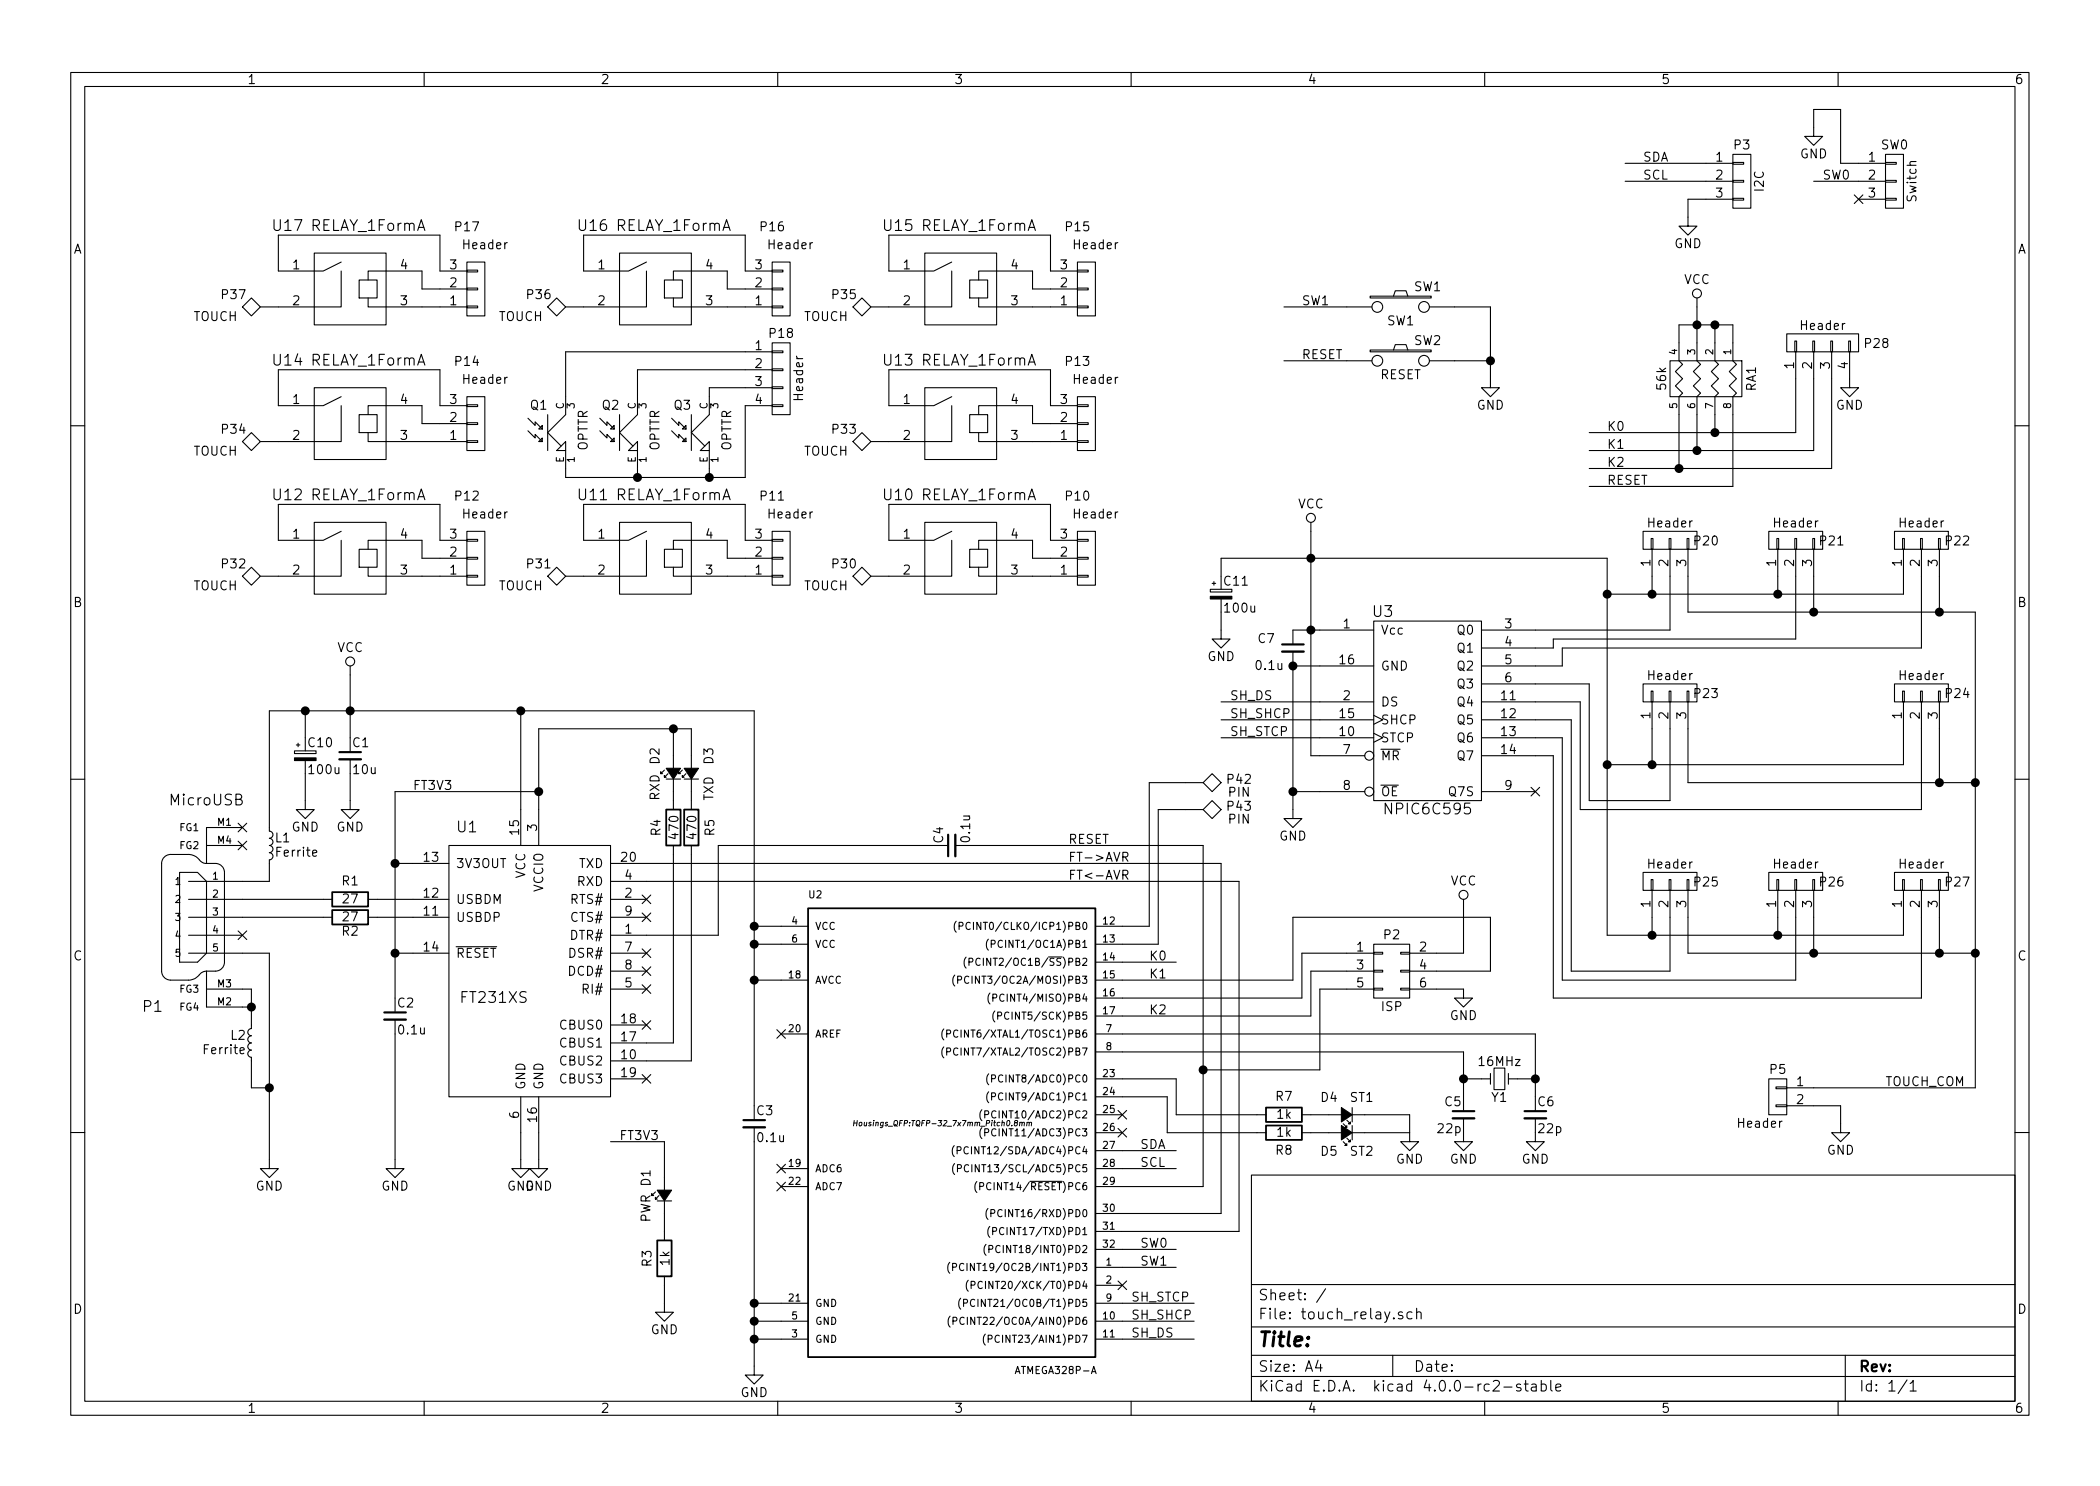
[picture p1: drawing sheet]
EESchema Schematic File Version 2
LIBS:power
LIBS:device
LIBS:transistors
LIBS:conn
LIBS:linear
LIBS:regul
LIBS:74xx
LIBS:cmos4000
LIBS:adc-dac
LIBS:memory
LIBS:xilinx
LIBS:microcontrollers
LIBS:dsp
LIBS:microchip
LIBS:analog_switches
LIBS:motorola
LIBS:texas
LIBS:intel
LIBS:audio
LIBS:interface
LIBS:digital-audio
LIBS:philips
LIBS:display
LIBS:cypress
LIBS:siliconi
LIBS:opto
LIBS:atmel
LIBS:contrib
LIBS:valves
LIBS:q61
LIBS:touch_relay-cache
EELAYER 25 0
EELAYER END
$Descr A4 11693 8268
encoding utf-8
Sheet 1 1
Title ""
Date ""
Rev ""
Comp ""
Comment1 ""
Comment2 ""
Comment3 ""
Comment4 ""
$EndDescr
$Comp
L RELAY_1FormA U17
U 1 1
P 1950 1600
F 0 "U17" H 1600 1950 60  0000 C CNN
F 1 "RELAY_1FormA" H 2050 1950 60  0000 C CNN
F 2 "Relays_ThroughHole:Relay_SPST_Schrack-RP-II-1_RM3-5mm" H 2100 1600 60  0001 C CNN
F 3 "" H 2100 1600 60  0000 C CNN
	1    1950 1600
	1    0    0    -1  
$EndComp
$Comp
L TST P37
U 1 1
P 1550 1700
F 0 "P37" V 1650 1950 50  0000 C BNN
F 1 "TOUCH" V 1500 2050 50  0000 C CNN
F 2 "SMD_Packages:1Pin" H 1550 1700 60  0001 C CNN
F 3 "" H 1550 1700 60  0000 C CNN
	1    1550 1700
	0    -1   -1   0   
$EndComp
$Comp
L OPTO_NPN Q1
U 1 1
P 3050 2400
F 0 "Q1" H 2950 2550 50  0000 L CNN
F 1 "OPTTR" V 3250 2300 50  0000 L CNN
F 2 "SMD_Packages:SMD-1210_Pol" H 3050 2400 60  0001 C CNN
F 3 "" H 3050 2400 60  0000 C CNN
	1    3050 2400
	1    0    0    -1  
$EndComp
$Comp
L CONN_01X03 P17
U 1 1
P 2650 1600
F 0 "P17" H 2600 1250 50  0000 C CNN
F 1 "Header" H 2700 1350 50  0000 C CNN
F 2 "Pin_Headers:Pin_Header_Straight_1x03" H 2650 1600 60  0001 C CNN
F 3 "" H 2650 1600 60  0000 C CNN
	1    2650 1600
	1    0    0    1   
$EndComp
$Comp
L RELAY_1FormA U14
U 1 1
P 1950 2350
F 0 "U14" H 1600 2700 60  0000 C CNN
F 1 "RELAY_1FormA" H 2050 2700 60  0000 C CNN
F 2 "Relays_ThroughHole:Relay_SPST_Schrack-RP-II-1_RM3-5mm" H 2100 2350 60  0001 C CNN
F 3 "" H 2100 2350 60  0000 C CNN
	1    1950 2350
	1    0    0    -1  
$EndComp
$Comp
L TST P34
U 1 1
P 1550 2450
F 0 "P34" V 1650 2700 50  0000 C BNN
F 1 "TOUCH" V 1500 2800 50  0000 C CNN
F 2 "SMD_Packages:1Pin" H 1550 2450 60  0001 C CNN
F 3 "" H 1550 2450 60  0000 C CNN
	1    1550 2450
	0    -1   -1   0   
$EndComp
$Comp
L CONN_01X03 P14
U 1 1
P 2650 2350
F 0 "P14" H 2600 2000 50  0000 C CNN
F 1 "Header" H 2700 2100 50  0000 C CNN
F 2 "Pin_Headers:Pin_Header_Straight_1x03" H 2650 2350 60  0001 C CNN
F 3 "" H 2650 2350 60  0000 C CNN
	1    2650 2350
	1    0    0    1   
$EndComp
$Comp
L RELAY_1FormA U12
U 1 1
P 1950 3100
F 0 "U12" H 1600 3450 60  0000 C CNN
F 1 "RELAY_1FormA" H 2050 3450 60  0000 C CNN
F 2 "Relays_ThroughHole:Relay_SPST_Schrack-RP-II-1_RM3-5mm" H 2100 3100 60  0001 C CNN
F 3 "" H 2100 3100 60  0000 C CNN
	1    1950 3100
	1    0    0    -1  
$EndComp
$Comp
L TST P32
U 1 1
P 1550 3200
F 0 "P32" V 1650 3450 50  0000 C BNN
F 1 "TOUCH" V 1500 3550 50  0000 C CNN
F 2 "SMD_Packages:1Pin" H 1550 3200 60  0001 C CNN
F 3 "" H 1550 3200 60  0000 C CNN
	1    1550 3200
	0    -1   -1   0   
$EndComp
$Comp
L CONN_01X03 P12
U 1 1
P 2650 3100
F 0 "P12" H 2600 2750 50  0000 C CNN
F 1 "Header" H 2700 2850 50  0000 C CNN
F 2 "Pin_Headers:Pin_Header_Straight_1x03" H 2650 3100 60  0001 C CNN
F 3 "" H 2650 3100 60  0000 C CNN
	1    2650 3100
	1    0    0    1   
$EndComp
$Comp
L RELAY_1FormA U15
U 1 1
P 5350 1600
F 0 "U15" H 5000 1950 60  0000 C CNN
F 1 "RELAY_1FormA" H 5450 1950 60  0000 C CNN
F 2 "Relays_ThroughHole:Relay_SPST_Schrack-RP-II-1_RM3-5mm" H 5500 1600 60  0001 C CNN
F 3 "" H 5500 1600 60  0000 C CNN
	1    5350 1600
	1    0    0    -1  
$EndComp
$Comp
L TST P35
U 1 1
P 4950 1700
F 0 "P35" V 5050 1950 50  0000 C BNN
F 1 "TOUCH" V 4900 2050 50  0000 C CNN
F 2 "SMD_Packages:1Pin" H 4950 1700 60  0001 C CNN
F 3 "" H 4950 1700 60  0000 C CNN
	1    4950 1700
	0    -1   -1   0   
$EndComp
$Comp
L CONN_01X03 P15
U 1 1
P 6050 1600
F 0 "P15" H 6000 1250 50  0000 C CNN
F 1 "Header" H 6100 1350 50  0000 C CNN
F 2 "Pin_Headers:Pin_Header_Straight_1x03" H 6050 1600 60  0001 C CNN
F 3 "" H 6050 1600 60  0000 C CNN
	1    6050 1600
	1    0    0    1   
$EndComp
$Comp
L RELAY_1FormA U13
U 1 1
P 5350 2350
F 0 "U13" H 5000 2700 60  0000 C CNN
F 1 "RELAY_1FormA" H 5450 2700 60  0000 C CNN
F 2 "Relays_ThroughHole:Relay_SPST_Schrack-RP-II-1_RM3-5mm" H 5500 2350 60  0001 C CNN
F 3 "" H 5500 2350 60  0000 C CNN
	1    5350 2350
	1    0    0    -1  
$EndComp
$Comp
L TST P33
U 1 1
P 4950 2450
F 0 "P33" V 5050 2700 50  0000 C BNN
F 1 "TOUCH" V 4900 2800 50  0000 C CNN
F 2 "SMD_Packages:1Pin" H 4950 2450 60  0001 C CNN
F 3 "" H 4950 2450 60  0000 C CNN
	1    4950 2450
	0    -1   -1   0   
$EndComp
$Comp
L CONN_01X03 P13
U 1 1
P 6050 2350
F 0 "P13" H 6000 2000 50  0000 C CNN
F 1 "Header" H 6100 2100 50  0000 C CNN
F 2 "Pin_Headers:Pin_Header_Straight_1x03" H 6050 2350 60  0001 C CNN
F 3 "" H 6050 2350 60  0000 C CNN
	1    6050 2350
	1    0    0    1   
$EndComp
$Comp
L RELAY_1FormA U10
U 1 1
P 5350 3100
F 0 "U10" H 5000 3450 60  0000 C CNN
F 1 "RELAY_1FormA" H 5450 3450 60  0000 C CNN
F 2 "Relays_ThroughHole:Relay_SPST_Schrack-RP-II-1_RM3-5mm" H 5500 3100 60  0001 C CNN
F 3 "" H 5500 3100 60  0000 C CNN
	1    5350 3100
	1    0    0    -1  
$EndComp
$Comp
L TST P30
U 1 1
P 4950 3200
F 0 "P30" V 5050 3450 50  0000 C BNN
F 1 "TOUCH" V 4900 3550 50  0000 C CNN
F 2 "SMD_Packages:1Pin" H 4950 3200 60  0001 C CNN
F 3 "" H 4950 3200 60  0000 C CNN
	1    4950 3200
	0    -1   -1   0   
$EndComp
$Comp
L CONN_01X03 P10
U 1 1
P 6050 3100
F 0 "P10" H 6000 2750 50  0000 C CNN
F 1 "Header" H 6100 2850 50  0000 C CNN
F 2 "Pin_Headers:Pin_Header_Straight_1x03" H 6050 3100 60  0001 C CNN
F 3 "" H 6050 3100 60  0000 C CNN
	1    6050 3100
	1    0    0    1   
$EndComp
$Comp
L RELAY_1FormA U16
U 1 1
P 3650 1600
F 0 "U16" H 3300 1950 60  0000 C CNN
F 1 "RELAY_1FormA" H 3750 1950 60  0000 C CNN
F 2 "Relays_ThroughHole:Relay_SPST_Schrack-RP-II-1_RM3-5mm" H 3800 1600 60  0001 C CNN
F 3 "" H 3800 1600 60  0000 C CNN
	1    3650 1600
	1    0    0    -1  
$EndComp
$Comp
L TST P36
U 1 1
P 3250 1700
F 0 "P36" V 3350 1950 50  0000 C BNN
F 1 "TOUCH" V 3200 2050 50  0000 C CNN
F 2 "SMD_Packages:1Pin" H 3250 1700 60  0001 C CNN
F 3 "" H 3250 1700 60  0000 C CNN
	1    3250 1700
	0    -1   -1   0   
$EndComp
$Comp
L CONN_01X03 P16
U 1 1
P 4350 1600
F 0 "P16" H 4300 1250 50  0000 C CNN
F 1 "Header" H 4400 1350 50  0000 C CNN
F 2 "Pin_Headers:Pin_Header_Straight_1x03" H 4350 1600 60  0001 C CNN
F 3 "" H 4350 1600 60  0000 C CNN
	1    4350 1600
	1    0    0    1   
$EndComp
$Comp
L RELAY_1FormA U11
U 1 1
P 3650 3100
F 0 "U11" H 3300 3450 60  0000 C CNN
F 1 "RELAY_1FormA" H 3750 3450 60  0000 C CNN
F 2 "Relays_ThroughHole:Relay_SPST_Schrack-RP-II-1_RM3-5mm" H 3800 3100 60  0001 C CNN
F 3 "" H 3800 3100 60  0000 C CNN
	1    3650 3100
	1    0    0    -1  
$EndComp
$Comp
L TST P31
U 1 1
P 3250 3200
F 0 "P31" V 3350 3450 50  0000 C BNN
F 1 "TOUCH" V 3200 3550 50  0000 C CNN
F 2 "SMD_Packages:1Pin" H 3250 3200 60  0001 C CNN
F 3 "" H 3250 3200 60  0000 C CNN
	1    3250 3200
	0    -1   -1   0   
$EndComp
$Comp
L CONN_01X03 P11
U 1 1
P 4350 3100
F 0 "P11" H 4300 2750 50  0000 C CNN
F 1 "Header" H 4400 2850 50  0000 C CNN
F 2 "Pin_Headers:Pin_Header_Straight_1x03" H 4350 3100 60  0001 C CNN
F 3 "" H 4350 3100 60  0000 C CNN
	1    4350 3100
	1    0    0    1   
$EndComp
$Comp
L OPTO_NPN Q2
U 1 1
P 3450 2400
F 0 "Q2" H 3350 2550 50  0000 L CNN
F 1 "OPTTR" V 3650 2300 50  0000 L CNN
F 2 "SMD_Packages:SMD-1210_Pol" H 3450 2400 60  0001 C CNN
F 3 "" H 3450 2400 60  0000 C CNN
	1    3450 2400
	1    0    0    -1  
$EndComp
$Comp
L CONN_01X03 P20
U 1 1
P 9300 3000
F 0 "P20" V 9300 2800 50  0000 C CNN
F 1 "Header" V 9400 3000 50  0000 C CNN
F 2 "Pin_Headers:Pin_Header_Straight_1x03" H 9300 3000 60  0001 C CNN
F 3 "" H 9300 3000 60  0000 C CNN
	1    9300 3000
	0    -1   -1   0   
$EndComp
$Comp
L CONN_01X03 P21
U 1 1
P 10000 3000
F 0 "P21" V 10000 2800 50  0000 C CNN
F 1 "Header" V 10100 3000 50  0000 C CNN
F 2 "Pin_Headers:Pin_Header_Straight_1x03" H 10000 3000 60  0001 C CNN
F 3 "" H 10000 3000 60  0000 C CNN
	1    10000 3000
	0    -1   -1   0   
$EndComp
$Comp
L CONN_01X03 P22
U 1 1
P 10700 3000
F 0 "P22" V 10700 2800 50  0000 C CNN
F 1 "Header" V 10800 3000 50  0000 C CNN
F 2 "Pin_Headers:Pin_Header_Straight_1x03" H 10700 3000 60  0001 C CNN
F 3 "" H 10700 3000 60  0000 C CNN
	1    10700 3000
	0    -1   -1   0   
$EndComp
$Comp
L CONN_01X03 P23
U 1 1
P 9300 3850
F 0 "P23" V 9300 3650 50  0000 C CNN
F 1 "Header" V 9400 3850 50  0000 C CNN
F 2 "Pin_Headers:Pin_Header_Straight_1x03" H 9300 3850 60  0001 C CNN
F 3 "" H 9300 3850 60  0000 C CNN
	1    9300 3850
	0    -1   -1   0   
$EndComp
$Comp
L CONN_01X03 P24
U 1 1
P 10700 3850
F 0 "P24" V 10700 3650 50  0000 C CNN
F 1 "Header" V 10800 3850 50  0000 C CNN
F 2 "Pin_Headers:Pin_Header_Straight_1x03" H 10700 3850 60  0001 C CNN
F 3 "" H 10700 3850 60  0000 C CNN
	1    10700 3850
	0    -1   -1   0   
$EndComp
$Comp
L CONN_01X03 P25
U 1 1
P 9300 4900
F 0 "P25" V 9300 4700 50  0000 C CNN
F 1 "Header" V 9400 4900 50  0000 C CNN
F 2 "Pin_Headers:Pin_Header_Straight_1x03" H 9300 4900 60  0001 C CNN
F 3 "" H 9300 4900 60  0000 C CNN
	1    9300 4900
	0    -1   -1   0   
$EndComp
$Comp
L CONN_01X03 P26
U 1 1
P 10000 4900
F 0 "P26" V 10000 4700 50  0000 C CNN
F 1 "Header" V 10100 4900 50  0000 C CNN
F 2 "Pin_Headers:Pin_Header_Straight_1x03" H 10000 4900 60  0001 C CNN
F 3 "" H 10000 4900 60  0000 C CNN
	1    10000 4900
	0    -1   -1   0   
$EndComp
$Comp
L CONN_01X03 P27
U 1 1
P 10700 4900
F 0 "P27" V 10700 4700 50  0000 C CNN
F 1 "Header" V 10800 4900 50  0000 C CNN
F 2 "Pin_Headers:Pin_Header_Straight_1x03" H 10700 4900 60  0001 C CNN
F 3 "" H 10700 4900 60  0000 C CNN
	1    10700 4900
	0    -1   -1   0   
$EndComp
$Comp
L ATMEGA328P-A U2
U 1 1
P 5250 6250
F 0 "U2" H 4500 7500 40  0000 L BNN
F 1 "ATMEGA328P-A" H 5650 4850 40  0000 L BNN
F 2 "Housings_QFP:TQFP-32_7x7mm_Pitch0.8mm" H 5250 6250 30  0000 C CIN
F 3 "" H 5250 6250 60  0000 C CNN
	1    5250 6250
	1    0    0    -1  
$EndComp
$Comp
L FT231XS U1
U 1 1
P 2950 5400
F 0 "U1" H 2600 6200 60  0000 C CNN
F 1 "FT231XS" H 2750 5250 60  0000 C CNN
F 2 "q61:SSOP-20_4.0x8.5mm_Pitch0.635mm" H 3050 5400 60  0001 C CNN
F 3 "" H 3050 5400 60  0000 C CNN
	1    2950 5400
	1    0    0    -1  
$EndComp
$Comp
L W-MICRO-USB-FG P1
U 1 1
P 1150 5100
F 0 "P1" H 1450 4600 60  0000 C CNN
F 1 "MicroUSB" H 1150 5750 60  0000 C CNN
F 2 "Connect:USB_Micro-B" H 1150 5100 60  0001 C CNN
F 3 "" H 1150 5100 60  0000 C CNN
	1    1150 5100
	-1   0    0    -1  
$EndComp
$Comp
L R R1
U 1 1
P 1950 5000
F 0 "R1" V 1850 5000 50  0000 C CNN
F 1 "27" V 1950 5000 50  0000 C CNN
F 2 "Resistors_SMD:R_0603_HandSoldering" V 1880 5000 30  0001 C CNN
F 3 "" H 1950 5000 30  0000 C CNN
	1    1950 5000
	0    1    1    0   
$EndComp
$Comp
L R R2
U 1 1
P 1950 5100
F 0 "R2" V 2030 5100 50  0000 C CNN
F 1 "27" V 1950 5100 50  0000 C CNN
F 2 "Resistors_SMD:R_0603_HandSoldering" V 1880 5100 30  0001 C CNN
F 3 "" H 1950 5100 30  0000 C CNN
	1    1950 5100
	0    1    1    0   
$EndComp
$Comp
L L_Small L1
U 1 1
P 1500 4700
F 0 "L1" H 1530 4740 50  0000 L CNN
F 1 "Ferrite" H 1530 4660 50  0000 L CNN
F 2 "Resistors_SMD:R_0805_HandSoldering" H 1500 4700 60  0001 C CNN
F 3 "" H 1500 4700 60  0000 C CNN
	1    1500 4700
	1    0    0    -1  
$EndComp
$Comp
L GND #PWR01
U 1 1
P 1500 6450
F 0 "#PWR01" H 1500 6200 50  0001 C CNN
F 1 "GND" H 1500 6300 50  0000 C CNN
F 2 "" H 1500 6450 60  0000 C CNN
F 3 "" H 1500 6450 60  0000 C CNN
	1    1500 6450
	1    0    0    -1  
$EndComp
$Comp
L GND #PWR02
U 1 1
P 2900 6450
F 0 "#PWR02" H 2900 6200 50  0001 C CNN
F 1 "GND" H 2900 6300 50  0000 C CNN
F 2 "" H 2900 6450 60  0000 C CNN
F 3 "" H 2900 6450 60  0000 C CNN
	1    2900 6450
	1    0    0    -1  
$EndComp
$Comp
L GND #PWR03
U 1 1
P 3000 6450
F 0 "#PWR03" H 3000 6200 50  0001 C CNN
F 1 "GND" H 3000 6300 50  0000 C CNN
F 2 "" H 3000 6450 60  0000 C CNN
F 3 "" H 3000 6450 60  0000 C CNN
	1    3000 6450
	1    0    0    -1  
$EndComp
$Comp
L GND #PWR04
U 1 1
P 2200 6450
F 0 "#PWR04" H 2200 6200 50  0001 C CNN
F 1 "GND" H 2200 6300 50  0000 C CNN
F 2 "" H 2200 6450 60  0000 C CNN
F 3 "" H 2200 6450 60  0000 C CNN
	1    2200 6450
	1    0    0    -1  
$EndComp
$Comp
L C_Small C2
U 1 1
P 2200 5650
F 0 "C2" H 2210 5720 50  0000 L CNN
F 1 "0.1u" H 2210 5570 50  0000 L CNN
F 2 "Capacitors_SMD:C_0603_HandSoldering" H 2200 5650 60  0001 C CNN
F 3 "" H 2200 5650 60  0000 C CNN
	1    2200 5650
	1    0    0    -1  
$EndComp
$Comp
L C_Small C1
U 1 1
P 1950 4200
F 0 "C1" H 1960 4270 50  0000 L CNN
F 1 "10u" H 1960 4120 50  0000 L CNN
F 2 "Capacitors_SMD:C_1206_HandSoldering" H 1950 4200 60  0001 C CNN
F 3 "" H 1950 4200 60  0000 C CNN
	1    1950 4200
	1    0    0    -1  
$EndComp
$Comp
L GND #PWR05
U 1 1
P 1950 4450
F 0 "#PWR05" H 1950 4200 50  0001 C CNN
F 1 "GND" H 1950 4300 50  0000 C CNN
F 2 "" H 1950 4450 60  0000 C CNN
F 3 "" H 1950 4450 60  0000 C CNN
	1    1950 4450
	1    0    0    -1  
$EndComp
$Comp
L C_Small C4
U 1 1
P 5300 4700
F 0 "C4" H 5310 4770 50  0000 L CNN
F 1 "0.1u" H 5310 4620 50  0000 L CNN
F 2 "Capacitors_SMD:C_0603_HandSoldering" H 5300 4700 60  0001 C CNN
F 3 "" H 5300 4700 60  0000 C CNN
	1    5300 4700
	0    -1   -1   0   
$EndComp
$Comp
L GND #PWR06
U 1 1
P 4200 7600
F 0 "#PWR06" H 4200 7350 50  0001 C CNN
F 1 "GND" H 4200 7450 50  0000 C CNN
F 2 "" H 4200 7600 60  0000 C CNN
F 3 "" H 4200 7600 60  0000 C CNN
	1    4200 7600
	1    0    0    -1  
$EndComp
$Comp
L C_Small C3
U 1 1
P 4200 6250
F 0 "C3" H 4210 6320 50  0000 L CNN
F 1 "0.1u" H 4210 6170 50  0000 L CNN
F 2 "Capacitors_SMD:C_0603_HandSoldering" H 4200 6250 60  0001 C CNN
F 3 "" H 4200 6250 60  0000 C CNN
	1    4200 6250
	1    0    0    -1  
$EndComp
$Comp
L GND #PWR07
U 1 1
P 10300 2100
F 0 "#PWR07" H 10300 1850 50  0001 C CNN
F 1 "GND" H 10300 1950 50  0000 C CNN
F 2 "" H 10300 2100 60  0000 C CNN
F 3 "" H 10300 2100 60  0000 C CNN
	1    10300 2100
	1    0    0    -1  
$EndComp
$Comp
L GND #PWR08
U 1 1
P 10250 6250
F 0 "#PWR08" H 10250 6000 50  0001 C CNN
F 1 "GND" H 10250 6100 50  0000 C CNN
F 2 "" H 10250 6250 60  0000 C CNN
F 3 "" H 10250 6250 60  0000 C CNN
	1    10250 6250
	1    0    0    -1  
$EndComp
Text Label 10500 6050 0    50   ~ 0
TOUCH_COM
$Comp
L CONN_01X02 P5
U 1 1
P 9900 6100
F 0 "P5" H 9900 6250 50  0000 C CNN
F 1 "Header" H 10000 5950 50  0000 C CNN
F 2 "Pin_Headers:Pin_Header_Straight_2x01" H 9900 6100 60  0001 C CNN
F 3 "" H 9900 6100 60  0000 C CNN
	1    9900 6100
	-1   0    0    -1  
$EndComp
Text Label 8950 2400 0    50   ~ 0
K0
Text Label 8950 2500 0    50   ~ 0
K1
$Comp
L Crystal_Small Y1
U 1 1
P 8350 6000
F 0 "Y1" H 8350 6100 50  0000 C CNN
F 1 "16MHz" H 8350 5900 50  0000 C CNN
F 2 "Pin_Headers:Pin_Header_Straight_2x01" H 8350 6000 60  0001 C CNN
F 3 "" H 8350 6000 60  0000 C CNN
	1    8350 6000
	-1   0    0    1   
$EndComp
$Comp
L C_Small C5
U 1 1
P 8150 6200
F 0 "C5" H 8160 6270 50  0000 L CNN
F 1 "22p" H 8160 6120 50  0000 L CNN
F 2 "Capacitors_SMD:C_0603_HandSoldering" H 8150 6200 60  0001 C CNN
F 3 "" H 8150 6200 60  0000 C CNN
	1    8150 6200
	-1   0    0    -1  
$EndComp
$Comp
L C_Small C6
U 1 1
P 8550 6200
F 0 "C6" H 8560 6270 50  0000 L CNN
F 1 "22p" H 8560 6120 50  0000 L CNN
F 2 "Capacitors_SMD:C_0603_HandSoldering" H 8550 6200 60  0001 C CNN
F 3 "" H 8550 6200 60  0000 C CNN
	1    8550 6200
	1    0    0    -1  
$EndComp
$Comp
L GND #PWR09
U 1 1
P 8150 6300
F 0 "#PWR09" H 8150 6050 50  0001 C CNN
F 1 "GND" H 8150 6150 50  0000 C CNN
F 2 "" H 8150 6300 60  0000 C CNN
F 3 "" H 8150 6300 60  0000 C CNN
	1    8150 6300
	1    0    0    -1  
$EndComp
$Comp
L GND #PWR010
U 1 1
P 8550 6300
F 0 "#PWR010" H 8550 6050 50  0001 C CNN
F 1 "GND" H 8550 6150 50  0000 C CNN
F 2 "" H 8550 6300 60  0000 C CNN
F 3 "" H 8550 6300 60  0000 C CNN
	1    8550 6300
	1    0    0    -1  
$EndComp
$Comp
L CONN_02X03 P2
U 1 1
P 7750 5400
F 0 "P2" H 7750 5600 50  0000 C CNN
F 1 "ISP" H 7750 5200 50  0000 C CNN
F 2 "Pin_Headers:Pin_Header_Straight_2x03" H 7750 4200 60  0001 C CNN
F 3 "" H 7750 4200 60  0000 C CNN
	1    7750 5400
	1    0    0    -1  
$EndComp
$Comp
L VCC #PWR011
U 1 1
P 1950 3750
F 0 "#PWR011" H 1950 3600 50  0001 C CNN
F 1 "VCC" H 1950 3900 50  0000 C CNN
F 2 "" H 1950 3750 60  0000 C CNN
F 3 "" H 1950 3750 60  0000 C CNN
	1    1950 3750
	1    0    0    -1  
$EndComp
$Comp
L VCC #PWR012
U 1 1
P 8150 5050
F 0 "#PWR012" H 8150 4900 50  0001 C CNN
F 1 "VCC" H 8150 5200 50  0000 C CNN
F 2 "" H 8150 5050 60  0000 C CNN
F 3 "" H 8150 5050 60  0000 C CNN
	1    8150 5050
	1    0    0    -1  
$EndComp
$Comp
L GND #PWR013
U 1 1
P 8150 5500
F 0 "#PWR013" H 8150 5250 50  0001 C CNN
F 1 "GND" H 8150 5350 50  0000 C CNN
F 2 "" H 8150 5500 60  0000 C CNN
F 3 "" H 8150 5500 60  0000 C CNN
	1    8150 5500
	1    0    0    -1  
$EndComp
Text Label 6350 6950 0    50   ~ 0
SW0
$Comp
L CONN_01X03 SW0
U 1 1
P 10550 1000
F 0 "SW0" H 10550 1200 50  0000 C CNN
F 1 "Switch" V 10650 1000 50  0000 C CNN
F 2 "Pin_Headers:Pin_Header_Straight_1x03" H 10550 1000 60  0001 C CNN
F 3 "" H 10550 1000 60  0000 C CNN
	1    10550 1000
	1    0    0    -1  
$EndComp
$Comp
L GND #PWR014
U 1 1
P 10100 700
F 0 "#PWR014" H 10100 450 50  0001 C CNN
F 1 "GND" H 10100 550 50  0000 C CNN
F 2 "" H 10100 700 60  0000 C CNN
F 3 "" H 10100 700 60  0000 C CNN
	1    10100 700 
	1    0    0    -1  
$EndComp
Text Label 10150 1000 0    50   ~ 0
SW0
Text Label 6350 6400 0    50   ~ 0
SDA
Text Label 6350 6500 0    50   ~ 0
SCL
$Comp
L CONN_01X03 P3
U 1 1
P 9700 1000
F 0 "P3" H 9700 1200 50  0000 C CNN
F 1 "I2C" V 9800 1000 50  0000 C CNN
F 2 "Pin_Headers:Pin_Header_Straight_1x03" H 9700 1000 60  0001 C CNN
F 3 "" H 9700 1000 60  0000 C CNN
	1    9700 1000
	1    0    0    -1  
$EndComp
$Comp
L GND #PWR015
U 1 1
P 9400 1200
F 0 "#PWR015" H 9400 950 50  0001 C CNN
F 1 "GND" H 9400 1050 50  0000 C CNN
F 2 "" H 9400 1200 60  0000 C CNN
F 3 "" H 9400 1200 60  0000 C CNN
	1    9400 1200
	1    0    0    -1  
$EndComp
Text Label 9150 900  0    50   ~ 0
SDA
Text Label 9150 1000 0    50   ~ 0
SCL
Text Label 6350 7050 0    50   ~ 0
SW1
$Comp
L SW_PUSH SW1
U 1 1
P 7800 1700
F 0 "SW1" H 7950 1810 50  0000 C CNN
F 1 "SW1" H 7800 1620 50  0000 C CNN
F 2 "Pin_Headers:Pin_Header_Straight_1x02" H 7800 1700 60  0001 C CNN
F 3 "" H 7800 1700 60  0000 C CNN
	1    7800 1700
	1    0    0    -1  
$EndComp
Text Label 5950 4700 0    50   ~ 0
RESET
Text Label 5950 4800 0    50   ~ 0
FT->AVR
Text Label 5950 4900 0    50   ~ 0
FT<-AVR
$Comp
L SW_PUSH SW2
U 1 1
P 7800 2000
F 0 "SW2" H 7950 2110 50  0000 C CNN
F 1 "RESET" H 7800 1920 50  0000 C CNN
F 2 "Pin_Headers:Pin_Header_Straight_1x02" H 7800 2000 60  0001 C CNN
F 3 "" H 7800 2000 60  0000 C CNN
	1    7800 2000
	1    0    0    -1  
$EndComp
$Comp
L GND #PWR016
U 1 1
P 8300 2100
F 0 "#PWR016" H 8300 1850 50  0001 C CNN
F 1 "GND" H 8300 1950 50  0000 C CNN
F 2 "" H 8300 2100 60  0000 C CNN
F 3 "" H 8300 2100 60  0000 C CNN
	1    8300 2100
	1    0    0    -1  
$EndComp
Text Label 7250 1700 0    50   ~ 0
SW1
Text Label 7250 2000 0    50   ~ 0
RESET
$Comp
L R R7
U 1 1
P 7150 6200
F 0 "R7" V 7050 6200 50  0000 C CNN
F 1 "1k" V 7150 6200 50  0000 C CNN
F 2 "Resistors_SMD:R_0603_HandSoldering" V 7080 6200 30  0001 C CNN
F 3 "" H 7150 6200 30  0000 C CNN
	1    7150 6200
	0    1    1    0   
$EndComp
$Comp
L R R8
U 1 1
P 7150 6300
F 0 "R8" V 7250 6300 50  0000 C CNN
F 1 "1k" V 7150 6300 50  0000 C CNN
F 2 "Resistors_SMD:R_0603_HandSoldering" V 7080 6300 30  0001 C CNN
F 3 "" H 7150 6300 30  0000 C CNN
	1    7150 6300
	0    1    1    0   
$EndComp
$Comp
L Led_Small D4
U 1 1
P 7500 6200
F 0 "D4" H 7550 6100 50  0000 L CNN
F 1 "ST1" H 7350 6100 50  0000 L CNN
F 2 "q61:LED-0603-1" V 7500 6200 60  0001 C CNN
F 3 "" V 7500 6200 60  0000 C CNN
	1    7500 6200
	-1   0    0    1   
$EndComp
$Comp
L Led_Small D5
U 1 1
P 7500 6300
F 0 "D5" H 7550 6400 50  0000 L CNN
F 1 "ST2" H 7350 6400 50  0000 L CNN
F 2 "q61:LED-0603-1" V 7500 6300 60  0001 C CNN
F 3 "" V 7500 6300 60  0000 C CNN
	1    7500 6300
	-1   0    0    1   
$EndComp
$Comp
L GND #PWR017
U 1 1
P 7850 6300
F 0 "#PWR017" H 7850 6050 50  0001 C CNN
F 1 "GND" H 7850 6150 50  0000 C CNN
F 2 "" H 7850 6300 60  0000 C CNN
F 3 "" H 7850 6300 60  0000 C CNN
	1    7850 6300
	1    0    0    -1  
$EndComp
$Comp
L R R4
U 1 1
P 3750 4600
F 0 "R4" V 3850 4600 50  0000 C CNN
F 1 "470" V 3750 4600 50  0000 C CNN
F 2 "Resistors_SMD:R_0603_HandSoldering" V 3680 4600 30  0001 C CNN
F 3 "" H 3750 4600 30  0000 C CNN
	1    3750 4600
	-1   0    0    1   
$EndComp
$Comp
L R R5
U 1 1
P 3850 4600
F 0 "R5" V 3750 4600 50  0000 C CNN
F 1 "470" V 3850 4600 50  0000 C CNN
F 2 "Resistors_SMD:R_0603_HandSoldering" V 3780 4600 30  0001 C CNN
F 3 "" H 3850 4600 30  0000 C CNN
	1    3850 4600
	-1   0    0    1   
$EndComp
$Comp
L Led_Small D2
U 1 1
P 3750 4300
F 0 "D2" H 3800 4400 50  0000 L CNN
F 1 "RXD" H 3600 4400 50  0000 L CNN
F 2 "q61:LED-0603-1" V 3750 4300 60  0001 C CNN
F 3 "" V 3750 4300 60  0000 C CNN
	1    3750 4300
	0    -1   -1   0   
$EndComp
$Comp
L Led_Small D3
U 1 1
P 3850 4300
F 0 "D3" H 3900 4200 50  0000 L CNN
F 1 "TXD" H 3700 4200 50  0000 L CNN
F 2 "q61:LED-0603-1" V 3850 4300 60  0001 C CNN
F 3 "" V 3850 4300 60  0000 C CNN
	1    3850 4300
	0    -1   -1   0   
$EndComp
$Comp
L Led_Small D1
U 1 1
P 3700 6650
F 0 "D1" H 3750 6750 50  0000 L CNN
F 1 "PWR" H 3550 6750 50  0000 L CNN
F 2 "q61:LED-0603-1" V 3700 6650 60  0001 C CNN
F 3 "" V 3700 6650 60  0000 C CNN
	1    3700 6650
	0    -1   -1   0   
$EndComp
$Comp
L R R3
U 1 1
P 3700 7000
F 0 "R3" V 3800 7000 50  0000 C CNN
F 1 "1k" V 3700 7000 50  0000 C CNN
F 2 "Resistors_SMD:R_0603_HandSoldering" V 3630 7000 30  0001 C CNN
F 3 "" H 3700 7000 30  0000 C CNN
	1    3700 7000
	-1   0    0    1   
$EndComp
$Comp
L GND #PWR018
U 1 1
P 3700 7250
F 0 "#PWR018" H 3700 7000 50  0001 C CNN
F 1 "GND" H 3700 7100 50  0000 C CNN
F 2 "" H 3700 7250 60  0000 C CNN
F 3 "" H 3700 7250 60  0000 C CNN
	1    3700 7250
	1    0    0    -1  
$EndComp
$Comp
L VCC #PWR020
U 1 1
P 7300 2950
F 0 "#PWR020" H 7300 2800 50  0001 C CNN
F 1 "VCC" H 7300 3100 50  0000 C CNN
F 2 "" H 7300 2950 60  0000 C CNN
F 3 "" H 7300 2950 60  0000 C CNN
	1    7300 2950
	1    0    0    -1  
$EndComp
$Comp
L L_Small L2
U 1 1
P 1400 5800
F 0 "L2" H 1430 5840 50  0000 L CNN
F 1 "Ferrite" H 1430 5760 50  0000 L CNN
F 2 "Resistors_SMD:R_0805_HandSoldering" H 1400 5800 60  0001 C CNN
F 3 "" H 1400 5800 60  0000 C CNN
	1    1400 5800
	-1   0    0    -1  
$EndComp
NoConn ~ 1350 5200
NoConn ~ 1350 4600
NoConn ~ 1350 4700
NoConn ~ 3600 5000
NoConn ~ 3600 5100
NoConn ~ 3600 5300
NoConn ~ 3600 5400
NoConn ~ 3600 5500
NoConn ~ 3600 5700
NoConn ~ 3600 6000
NoConn ~ 4350 5750
NoConn ~ 4350 6600
NoConn ~ 4350 6500
NoConn ~ 6250 7150
Text Label 2300 4400 0    50   ~ 0
FT3V3
$Comp
L NPIC6C595 U3
U 1 1
P 7950 3400
F 0 "U3" H 7700 3400 60  0000 C CNN
F 1 "NPIC6C595" H 7950 2300 60  0000 C CNN
F 2 "Housings_SSOP:TSSOP-16_4.4x5mm_Pitch0.65mm" H 7850 3500 60  0001 C CNN
F 3 "" H 7850 3500 60  0000 C CNN
	1    7950 3400
	1    0    0    -1  
$EndComp
NoConn ~ 8550 4400
$Comp
L CONN_01X04 P28
U 1 1
P 10150 1900
F 0 "P28" V 10150 1600 50  0000 C CNN
F 1 "Header" V 10250 1900 50  0000 C CNN
F 2 "Pin_Headers:Pin_Header_Straight_1x04" H 10150 1900 60  0001 C CNN
F 3 "" H 10150 1900 60  0000 C CNN
	1    10150 1900
	0    -1   -1   0   
$EndComp
Text Label 8950 2600 0    50   ~ 0
K2
Text Label 6400 5350 0    50   ~ 0
K0
Text Label 6400 5450 0    50   ~ 0
K1
Text Label 6400 5650 0    50   ~ 0
K2
$Comp
L GND #PWR021
U 1 1
P 7200 4500
F 0 "#PWR021" H 7200 4250 50  0001 C CNN
F 1 "GND" H 7200 4350 50  0000 C CNN
F 2 "" H 7200 4500 60  0000 C CNN
F 3 "" H 7200 4500 60  0000 C CNN
	1    7200 4500
	1    0    0    -1  
$EndComp
$Comp
L C_Small C7
U 1 1
P 7200 3600
F 0 "C7" H 7300 3650 50  0000 L CNN
F 1 "0.1u" H 7250 3500 50  0000 L CNN
F 2 "Capacitors_SMD:C_0603_HandSoldering" H 7200 3600 60  0001 C CNN
F 3 "" H 7200 3600 60  0000 C CNN
	1    7200 3600
	-1   0    0    -1  
$EndComp
Text Label 6300 7450 0    50   ~ 0
SH_DS
Text Label 6850 3900 0    50   ~ 0
SH_DS
$Comp
L VCC #PWR022
U 1 1
P 9450 1700
F 0 "#PWR022" H 9450 1550 50  0001 C CNN
F 1 "VCC" H 9450 1850 50  0000 C CNN
F 2 "" H 9450 1700 60  0000 C CNN
F 3 "" H 9450 1700 60  0000 C CNN
	1    9450 1700
	1    0    0    -1  
$EndComp
$Comp
L R_PACK4 RA1
U 1 1
P 9300 2100
F 0 "RA1" H 9300 2550 50  0000 C CNN
F 1 "56k" H 9300 2050 50  0000 C CNN
F 2 "Resistors_SMD:R_Array_Convex_4x0603" H 9300 2100 60  0001 C CNN
F 3 "" H 9300 2100 60  0000 C CNN
	1    9300 2100
	0    1    1    0   
$EndComp
$Comp
L CONN_01X04 P18
U 1 1
P 4350 2100
F 0 "P18" H 4350 2350 50  0000 C CNN
F 1 "Header" V 4450 2100 50  0000 C CNN
F 2 "Pin_Headers:Pin_Header_Straight_1x04" H 4350 2100 60  0001 C CNN
F 3 "" H 4350 2100 60  0000 C CNN
	1    4350 2100
	1    0    0    -1  
$EndComp
$Comp
L OPTO_NPN Q3
U 1 1
P 3850 2400
F 0 "Q3" H 3750 2550 50  0000 L CNN
F 1 "OPTTR" V 4050 2300 50  0000 L CNN
F 2 "SMD_Packages:SMD-1210_Pol" H 3850 2400 60  0001 C CNN
F 3 "" H 3850 2400 60  0000 C CNN
	1    3850 2400
	1    0    0    -1  
$EndComp
NoConn ~ 6250 6200
NoConn ~ 6250 6300
Text Label 6850 4000 0    50   ~ 0
SH_SHCP
Text Label 6850 4100 0    50   ~ 0
SH_STCP
Text Label 6300 7350 0    50   ~ 0
SH_SHCP
Text Label 6300 7250 0    50   ~ 0
SH_STCP
$Comp
L CP_Small C10
U 1 1
P 1700 4200
F 0 "C10" H 1710 4270 50  0000 L CNN
F 1 "100u" H 1710 4120 50  0000 L CNN
F 2 "Capacitors_ThroughHole:C_Radial_D5_L6_P2.5" H 1700 4200 60  0001 C CNN
F 3 "" H 1700 4200 60  0000 C CNN
	1    1700 4200
	1    0    0    -1  
$EndComp
$Comp
L GND #PWR023
U 1 1
P 1700 4450
F 0 "#PWR023" H 1700 4200 50  0001 C CNN
F 1 "GND" H 1700 4300 50  0000 C CNN
F 2 "" H 1700 4450 60  0000 C CNN
F 3 "" H 1700 4450 60  0000 C CNN
	1    1700 4450
	1    0    0    -1  
$EndComp
Wire Wire Line
	2450 1700 2350 1700
Wire Wire Line
	2450 1600 2350 1600
Wire Wire Line
	2350 1600 2350 1500
Wire Wire Line
	2450 1500 2450 1300
Wire Wire Line
	2450 1300 1550 1300
Wire Wire Line
	1550 1300 1550 1500
Wire Wire Line
	2450 2450 2350 2450
Wire Wire Line
	2450 2350 2350 2350
Wire Wire Line
	2350 2350 2350 2250
Wire Wire Line
	2450 2250 2450 2050
Wire Wire Line
	2450 2050 1550 2050
Wire Wire Line
	1550 2050 1550 2250
Wire Wire Line
	2450 3200 2350 3200
Wire Wire Line
	2450 3100 2350 3100
Wire Wire Line
	2350 3100 2350 3000
Wire Wire Line
	2450 3000 2450 2800
Wire Wire Line
	2450 2800 1550 2800
Wire Wire Line
	1550 2800 1550 3000
Wire Wire Line
	3150 1950 3150 2200
Wire Wire Line
	3150 2650 4150 2650
Wire Wire Line
	3150 2650 3150 2600
Wire Wire Line
	5850 1700 5750 1700
Wire Wire Line
	5850 1600 5750 1600
Wire Wire Line
	5750 1600 5750 1500
Wire Wire Line
	5850 1500 5850 1300
Wire Wire Line
	5850 1300 4950 1300
Wire Wire Line
	4950 1300 4950 1500
Wire Wire Line
	5850 2450 5750 2450
Wire Wire Line
	5850 2350 5750 2350
Wire Wire Line
	5750 2350 5750 2250
Wire Wire Line
	5850 2250 5850 2050
Wire Wire Line
	5850 2050 4950 2050
Wire Wire Line
	4950 2050 4950 2250
Wire Wire Line
	5850 3200 5750 3200
Wire Wire Line
	5850 3100 5750 3100
Wire Wire Line
	5750 3100 5750 3000
Wire Wire Line
	5850 3000 5850 2800
Wire Wire Line
	5850 2800 4950 2800
Wire Wire Line
	4950 2800 4950 3000
Wire Wire Line
	4150 1700 4050 1700
Wire Wire Line
	4150 1600 4050 1600
Wire Wire Line
	4050 1600 4050 1500
Wire Wire Line
	4150 1500 4150 1300
Wire Wire Line
	4150 1300 3250 1300
Wire Wire Line
	3250 1300 3250 1500
Wire Wire Line
	4150 3200 4050 3200
Wire Wire Line
	4150 3100 4050 3100
Wire Wire Line
	4050 3100 4050 3000
Wire Wire Line
	4150 3000 4150 2800
Wire Wire Line
	4150 2800 3250 2800
Wire Wire Line
	3250 2800 3250 3000
Wire Wire Line
	3550 2650 3550 2600
Wire Wire Line
	1350 4900 1500 4900
Wire Wire Line
	1500 4900 1500 4800
Wire Wire Line
	1800 5000 1350 5000
Wire Wire Line
	1350 5100 1800 5100
Wire Wire Line
	2100 5100 2300 5100
Wire Wire Line
	2300 5000 2100 5000
Wire Wire Line
	1350 5300 1500 5300
Wire Wire Line
	1500 5300 1500 6450
Wire Wire Line
	2900 6450 2900 6300
Wire Wire Line
	3000 6300 3000 6450
Wire Wire Line
	2200 6450 2200 5750
Wire Wire Line
	1500 4600 1500 3950
Wire Wire Line
	1500 3950 4200 3950
Wire Wire Line
	2200 4400 2200 5550
Wire Wire Line
	2200 4400 3000 4400
Wire Wire Line
	3000 4050 3000 4500
Wire Wire Line
	2300 4800 2200 4800
Connection ~ 2200 4800
Wire Wire Line
	2300 5300 2200 5300
Connection ~ 2200 5300
Wire Wire Line
	1950 4450 1950 4300
Wire Wire Line
	1950 3750 1950 4100
Connection ~ 1950 3950
Wire Wire Line
	3600 4800 6800 4800
Wire Wire Line
	6800 4800 6800 6750
Wire Wire Line
	6800 6750 6250 6750
Wire Wire Line
	3600 4900 6900 4900
Wire Wire Line
	6900 4900 6900 6850
Wire Wire Line
	6900 6850 6250 6850
Wire Wire Line
	3600 5200 4000 5200
Wire Wire Line
	4000 5200 4000 4700
Wire Wire Line
	4000 4700 5200 4700
Wire Wire Line
	6700 6600 6250 6600
Wire Wire Line
	4200 5450 4350 5450
Wire Wire Line
	4200 3950 4200 6150
Wire Wire Line
	4350 5150 4200 5150
Connection ~ 4200 5150
Wire Wire Line
	4350 5250 4200 5250
Connection ~ 4200 5250
Wire Wire Line
	4200 7450 4350 7450
Wire Wire Line
	4200 6350 4200 7600
Wire Wire Line
	4350 7350 4200 7350
Connection ~ 4200 7450
Wire Wire Line
	4350 7250 4200 7250
Connection ~ 4200 7350
Connection ~ 4200 7250
Connection ~ 4200 5450
Wire Wire Line
	6250 5350 6550 5350
Wire Wire Line
	6250 5450 7200 5450
Wire Wire Line
	6250 5550 7250 5550
Wire Wire Line
	6250 5650 7300 5650
Wire Wire Line
	6250 7450 6650 7450
Wire Wire Line
	9400 3200 9400 3400
Wire Wire Line
	9400 3400 11000 3400
Wire Wire Line
	11000 3400 11000 6050
Wire Wire Line
	10100 3200 10100 3400
Connection ~ 10100 3400
Wire Wire Line
	10800 3200 10800 3400
Connection ~ 10800 3400
Wire Wire Line
	9400 4050 9400 4350
Wire Wire Line
	9400 4350 11000 4350
Connection ~ 11000 4350
Wire Wire Line
	10800 4050 10800 4350
Connection ~ 10800 4350
Wire Wire Line
	9400 5100 9400 5300
Wire Wire Line
	9400 5300 11000 5300
Connection ~ 11000 5300
Wire Wire Line
	10800 5100 10800 5300
Connection ~ 10800 5300
Wire Wire Line
	10100 5100 10100 5300
Connection ~ 10100 5300
Wire Wire Line
	11000 6050 10100 6050
Wire Wire Line
	10100 6150 10250 6150
Wire Wire Line
	10250 6150 10250 6250
Wire Wire Line
	10600 3300 10600 3200
Wire Wire Line
	8950 3300 10600 3300
Wire Wire Line
	8950 3100 8950 5200
Wire Wire Line
	9200 3200 9200 3300
Connection ~ 9200 3300
Wire Wire Line
	9900 3200 9900 3300
Connection ~ 9900 3300
Wire Wire Line
	10600 4250 10600 4050
Wire Wire Line
	8950 4250 10600 4250
Connection ~ 8950 3300
Wire Wire Line
	9200 4050 9200 4250
Connection ~ 9200 4250
Wire Wire Line
	10600 5200 10600 5100
Wire Wire Line
	8950 5200 10600 5200
Connection ~ 8950 4250
Wire Wire Line
	9200 5100 9200 5200
Connection ~ 9200 5200
Wire Wire Line
	9900 5100 9900 5200
Connection ~ 9900 5200
Wire Wire Line
	8550 3500 9300 3500
Wire Wire Line
	9300 3500 9300 3200
Wire Wire Line
	8650 3550 10000 3550
Wire Wire Line
	10000 3550 10000 3200
Wire Wire Line
	8700 3600 10700 3600
Wire Wire Line
	10700 3600 10700 3200
Wire Wire Line
	8850 3800 8850 4450
Wire Wire Line
	8850 4450 9300 4450
Wire Wire Line
	9300 4450 9300 4050
Wire Wire Line
	8800 3900 8800 4500
Wire Wire Line
	8800 4500 10700 4500
Wire Wire Line
	10700 4500 10700 4050
Wire Wire Line
	8750 4000 8750 5400
Wire Wire Line
	8750 5400 9300 5400
Wire Wire Line
	9300 5400 9300 5100
Wire Wire Line
	8700 4100 8700 5450
Wire Wire Line
	8700 5450 10000 5450
Wire Wire Line
	10000 5450 10000 5100
Wire Wire Line
	8650 4200 8650 5550
Wire Wire Line
	8650 5550 10700 5550
Wire Wire Line
	10700 5550 10700 5100
Wire Wire Line
	10000 2400 10000 2100
Wire Wire Line
	10100 2500 10100 2100
Wire Wire Line
	6250 5750 8550 5750
Wire Wire Line
	8550 5750 8550 6100
Wire Wire Line
	8450 6000 8550 6000
Connection ~ 8550 6000
Wire Wire Line
	6250 5850 8150 5850
Wire Wire Line
	8150 5850 8150 6100
Wire Wire Line
	8150 6000 8250 6000
Connection ~ 8150 6000
Wire Wire Line
	7250 5550 7250 5300
Wire Wire Line
	7250 5300 7500 5300
Wire Wire Line
	7500 5400 7300 5400
Wire Wire Line
	7300 5400 7300 5650
Wire Wire Line
	7500 5500 7350 5500
Wire Wire Line
	7350 5500 7350 5950
Wire Wire Line
	7350 5950 6700 5950
Connection ~ 6700 5950
Wire Wire Line
	7200 5450 7200 5100
Wire Wire Line
	7200 5100 8300 5100
Wire Wire Line
	8300 5100 8300 5400
Wire Wire Line
	8300 5400 8000 5400
Wire Wire Line
	8000 5300 8150 5300
Wire Wire Line
	8150 5300 8150 5050
Wire Wire Line
	8150 5500 8000 5500
Wire Wire Line
	6550 6950 6250 6950
Wire Wire Line
	10350 1000 10100 1000
Wire Wire Line
	6250 6400 6550 6400
Wire Wire Line
	6250 6500 6550 6500
Wire Wire Line
	9500 1100 9400 1100
Wire Wire Line
	9400 1100 9400 1200
Wire Wire Line
	9500 900  9050 900 
Wire Wire Line
	9500 1000 9050 1000
Wire Wire Line
	6250 7050 6550 7050
Wire Wire Line
	7500 1700 7150 1700
Wire Wire Line
	7500 2000 7150 2000
Wire Wire Line
	8300 1700 8300 2100
Wire Wire Line
	8300 1700 8100 1700
Wire Wire Line
	8100 2000 8300 2000
Connection ~ 8300 2000
Wire Wire Line
	7850 6300 7600 6300
Wire Wire Line
	7850 6300 7850 6200
Wire Wire Line
	7850 6200 7600 6200
Wire Wire Line
	7300 6200 7400 6200
Wire Wire Line
	7300 6300 7400 6300
Wire Wire Line
	3750 4400 3750 4450
Wire Wire Line
	3850 4400 3850 4450
Wire Wire Line
	3750 4750 3750 5800
Wire Wire Line
	3750 5800 3600 5800
Wire Wire Line
	3600 5900 3850 5900
Wire Wire Line
	3850 5900 3850 4750
Wire Wire Line
	3700 7250 3700 7150
Wire Wire Line
	3700 6850 3700 6750
Wire Wire Line
	6800 3100 8950 3100
Wire Wire Line
	1400 5500 1400 5700
Wire Wire Line
	1400 5500 1350 5500
Wire Wire Line
	1350 5600 1400 5600
Connection ~ 1400 5600
Wire Wire Line
	1400 5900 1400 6050
Wire Wire Line
	1400 6050 1500 6050
Connection ~ 1500 6050
Wire Wire Line
	2900 4500 2900 3950
Connection ~ 2900 3950
Wire Wire Line
	8550 3600 8650 3600
Wire Wire Line
	8650 3600 8650 3550
Wire Wire Line
	8550 3700 8700 3700
Wire Wire Line
	8700 3700 8700 3600
Wire Wire Line
	8850 3800 8550 3800
Wire Wire Line
	8550 3900 8800 3900
Wire Wire Line
	8550 4000 8750 4000
Wire Wire Line
	8550 4100 8700 4100
Wire Wire Line
	8550 4200 8650 4200
Wire Wire Line
	7200 3500 7350 3500
Connection ~ 7300 3100
Wire Wire Line
	10200 2600 10200 2100
Wire Wire Line
	7350 4400 7200 4400
Connection ~ 7200 4400
Wire Wire Line
	7350 3700 7200 3700
Wire Wire Line
	7200 3700 7200 4500
Wire Wire Line
	7300 2950 7300 4200
Connection ~ 7200 3700
Wire Wire Line
	6800 3900 7350 3900
Wire Wire Line
	7350 4000 6800 4000
Wire Wire Line
	6800 4100 7350 4100
Wire Wire Line
	7300 4200 7350 4200
Connection ~ 7300 3500
Wire Wire Line
	9350 1800 9650 1800
Wire Wire Line
	9550 1800 9550 1900
Wire Wire Line
	8850 2500 10100 2500
Wire Wire Line
	8850 2600 10200 2600
Wire Wire Line
	8850 2400 10000 2400
Connection ~ 9450 2500
Wire Wire Line
	9350 1900 9350 1800
Wire Wire Line
	9450 1700 9450 1900
Connection ~ 9450 1800
Wire Wire Line
	3950 2650 3950 2600
Connection ~ 3550 2650
Wire Wire Line
	4150 1950 3150 1950
Wire Wire Line
	3550 2200 3550 2050
Wire Wire Line
	3550 2050 4150 2050
Wire Wire Line
	4150 2150 3950 2150
Wire Wire Line
	3950 2150 3950 2200
Wire Wire Line
	4150 2650 4150 2250
Connection ~ 3950 2650
Wire Wire Line
	6250 6000 6550 6000
Wire Wire Line
	6550 6000 6550 6200
Wire Wire Line
	6550 6200 7000 6200
Wire Wire Line
	7000 6300 6500 6300
Wire Wire Line
	6500 6300 6500 6100
Wire Wire Line
	6500 6100 6250 6100
Wire Wire Line
	6250 7350 6650 7350
Wire Wire Line
	6650 7250 6250 7250
Wire Wire Line
	9550 2300 9550 2400
Connection ~ 9550 2400
Wire Wire Line
	9450 2300 9450 2500
Wire Wire Line
	9350 2300 9350 2600
Connection ~ 9350 2600
Wire Wire Line
	1700 4100 1700 3950
Connection ~ 1700 3950
Wire Wire Line
	1700 4300 1700 4450
Wire Wire Line
	6700 4700 6700 6600
Wire Wire Line
	9650 1800 9650 1900
Connection ~ 9550 1800
Wire Wire Line
	9650 2300 9650 2700
Wire Wire Line
	9650 2700 8850 2700
Text Label 8950 2700 0    50   ~ 0
RESET
Wire Wire Line
	6700 4700 5400 4700
$Comp
L CP_Small C11
U 1 1
P 6800 3300
F 0 "C11" H 6810 3370 50  0000 L CNN
F 1 "100u" H 6810 3220 50  0000 L CNN
F 2 "Capacitors_ThroughHole:C_Radial_D5_L6_P2.5" H 6800 3300 60  0001 C CNN
F 3 "" H 6800 3300 60  0000 C CNN
	1    6800 3300
	1    0    0    -1  
$EndComp
$Comp
L GND #PWR?
U 1 1
P 6800 3500
F 0 "#PWR?" H 6800 3250 50  0001 C CNN
F 1 "GND" H 6800 3350 50  0000 C CNN
F 2 "" H 6800 3500 60  0000 C CNN
F 3 "" H 6800 3500 60  0000 C CNN
	1    6800 3500
	1    0    0    -1  
$EndComp
Wire Wire Line
	6800 3500 6800 3400
Wire Wire Line
	6800 3200 6800 3100
$Comp
L TST P43
U 1 1
P 6600 4500
F 0 "P43" V 6650 4800 50  0000 C BNN
F 1 "PIN" V 6550 4800 50  0000 C CNN
F 2 "SMD_Packages:1Pin" H 6600 4500 60  0001 C CNN
F 3 "" H 6600 4500 60  0000 C CNN
	1    6600 4500
	0    1    -1   0   
$EndComp
$Comp
L TST P42
U 1 1
P 6600 4350
F 0 "P42" V 6650 4650 50  0000 C BNN
F 1 "PIN" V 6550 4650 50  0000 C CNN
F 2 "SMD_Packages:1Pin" H 6600 4350 60  0001 C CNN
F 3 "" H 6600 4350 60  0000 C CNN
	1    6600 4350
	0    1    -1   0   
$EndComp
Wire Wire Line
	6250 5150 6400 5150
Wire Wire Line
	6400 5150 6400 4350
Wire Wire Line
	6400 4350 6600 4350
Wire Wire Line
	6250 5250 6450 5250
Wire Wire Line
	6450 5250 6450 4500
Wire Wire Line
	6450 4500 6600 4500
Wire Wire Line
	10350 900  10250 900 
Wire Wire Line
	10250 900  10250 600 
Wire Wire Line
	10250 600  10100 600 
Wire Wire Line
	10100 600  10100 700 
NoConn ~ 10350 1100
Wire Wire Line
	3850 4200 3850 4050
Wire Wire Line
	3850 4050 3000 4050
Connection ~ 3000 4400
Wire Wire Line
	3750 4200 3750 4050
Connection ~ 3750 4050
Wire Wire Line
	3700 6550 3700 6350
Wire Wire Line
	3700 6350 3400 6350
Text Label 3450 6350 0    50   ~ 0
FT3V3
$EndSCHEMATC
